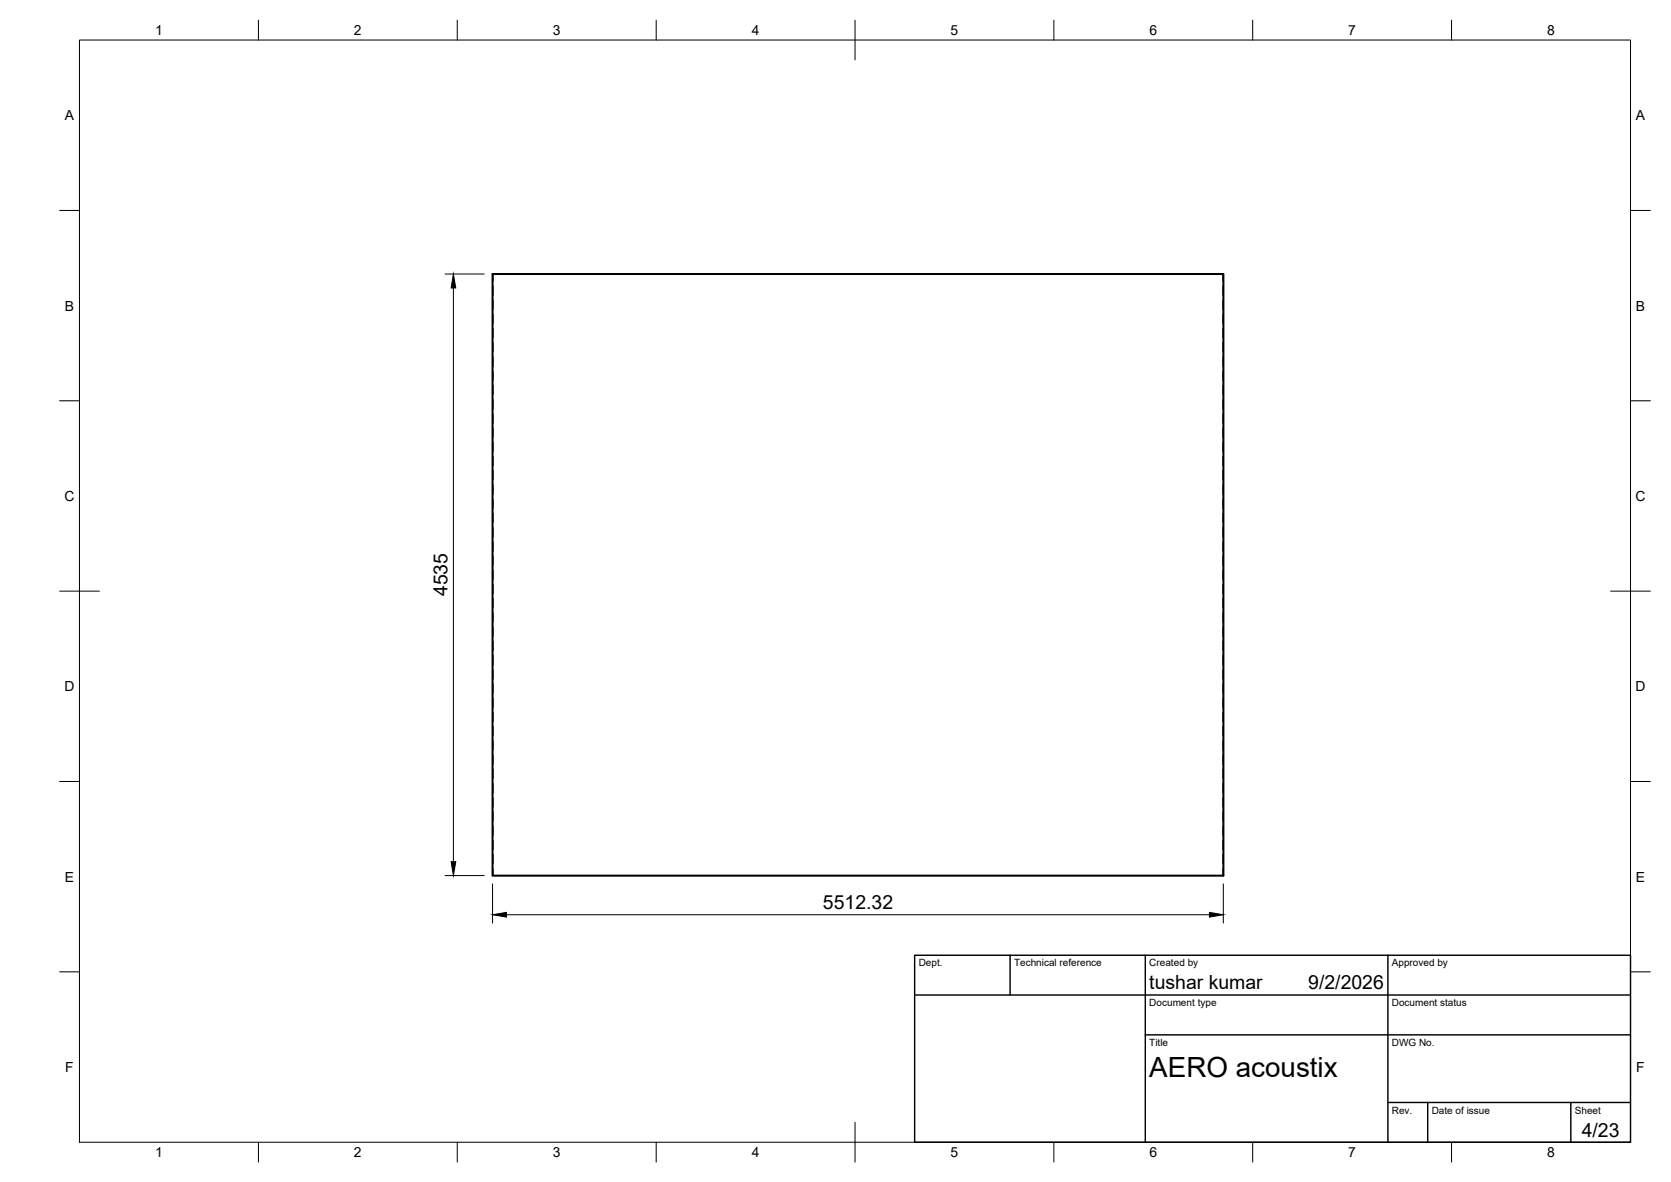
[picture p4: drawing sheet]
<svg xmlns="http://www.w3.org/2000/svg" width="420mm" height="297mm" viewBox="0 0 420 297" stroke-linecap="round" stroke-linejoin="round" font-family="sans-serif">
<!-- layer: Hidden -->
<g fill="none" stroke="#000" stroke-width=".25">
<path d="M123.9 68.9v1.7M123.9 71.8v2.4M123.9 75.4v2.4M123.9 79v2.4M307.5 68.9v1.7M307.5 71.8v2.4M307.5 75.4v2.4M307.5 79v2.4M123.9 82.5v2.4M123.9 86.1v2.4M123.9 89.7v2.4M123.9 93.2v2.4"/>
<path d="M123.9 96.8v2.4M307.5 82.5v2.4M307.5 86.1v2.4M307.5 89.7v2.4M307.5 93.2v2.4M307.5 96.8v2.4M123.9 100.4v2.4M123.9 104v2.3M123.9 107.5v2.4M123.9 111.1v2.4M123.9 114.7v2.4M123.9 118.3v2.3"/>
<path d="M307.5 100.4v2.4M307.5 104v2.3M307.5 107.5v2.4M307.5 111.1v2.4M307.5 114.7v2.4M307.5 118.3v2.3M123.9 121.8v2.4M123.9 125.4v2.4M123.9 129v2.4M123.9 132.6v2.3M123.9 136.1v2.4M123.9 139.7v2.4"/>
<path d="M307.5 121.8v2.4M307.5 125.4v2.4M307.5 129v2.4M307.5 132.6v2.3M307.5 136.1v2.4M307.5 139.7v2.4M123.9 143.3v2.4M123.9 146.8v2.4M123.9 150.4v2.4M123.9 154v2.4M123.9 157.6v2.3M307.5 143.3v2.4"/>
<path d="M307.5 146.8v2.4M307.5 150.4v2.4M307.5 154v2.4M307.5 157.6v2.3M123.9 161.1v2.4M123.9 164.7v2.4M123.9 168.3v2.4M123.9 171.8v2.4M123.9 175.4v2.4M123.9 179v2.4M307.5 161.1v2.4M307.5 164.7v2.4"/>
<path d="M307.5 168.3v2.4M307.5 171.8v2.4M307.5 175.4v2.4M307.5 179v2.4M123.9 182.6v2.3M123.9 186.1v2.4M123.9 189.7v2.4M123.9 193.3v2.4M123.9 196.9v2.3M307.5 182.6v2.3M307.5 186.1v2.4M307.5 189.7v2.4"/>
<path d="M307.5 193.3v2.4M307.5 196.9v2.3M123.9 200.4v2.4M123.9 204v2.4M123.9 207.6v2.4M123.9 211.1v2.4M123.9 214.7v2.4M123.9 218.3v1.8M307.5 200.4v2.4M307.5 204v2.4M307.5 207.6v2.4M307.5 211.1v2.4"/>
<path d="M307.5 214.7v2.4M307.5 218.3v1.8"/>
</g>
<!-- layer: Visible -->
<path d="M123.8 68.9h183.8v151.2h-183.8z" fill="none" stroke="#000" stroke-width=".51"/>
<!-- layer: BORDER -->
<g fill="none" stroke="#000" stroke-width=".25">
<path d="M20 10.1h390v276.9h-390zM65 5.1v5M115 5.1v5M165 5.1v5M215 5.1v10M265 5.1v5M315 5.1v5M365 5.1v5M15 52.9h5M410 52.9h5M15 100.7h5M410 100.7h5"/>
<path d="M15 148.6h10M405 148.6h10M15 196.4h5M410 196.4h5M15 244.2h5M410 244.2h5M65 287v5M115 287v5M165 287v5M215 282.1v9.9M265 287v5M315 287v5"/>
<path d="M365 287v5"/>
</g>
<!-- layer: TITLEBLOCK -->
<path d="M230 240.1h180v46.9h-180zM230 250h180M254 240.1v9.9M288 240.1v46.9M349 240.1v46.9M288 260.1h122M349 277.1h61M359 277.1v9.9M395 277.1v9.9" fill="none" stroke="#000" stroke-width=".36"/>
<!-- layer: FD_Dimensions -->
<path d="M111.9 68.9h9.9M114 72.4v144.1M111.9 220h9.9M123.8 222.1v9.9M127.4 229.9h176.7M307.6 222.1v9.9" fill="none" stroke="#000" stroke-width=".25"/>
<path d="M114 68.9l.6 3.5h-1.2zM113.4 216.5h1.2l-.6 3.5zM123.8 229.9l3.6-.6v1.2zM304.1 229.3l3.5 .6-3.5 .6z" fill="#000" stroke="#000" stroke-width=".25"/>
<text font-size="7" x="289" y="270.6">AERO acoustix</text>
<g font-size="4.9">
<text x="112.5" y="149.8" transform="rotate(-90 112.5 149.8)">4535</text>
<text x="206.9" y="228.4">5512.32</text>
<text x="289" y="248.5">tushar kumar</text>
<text x="329" y="248.5">9/2/2026</text>
<text x="397.7" y="285.7">4/23</text>
</g>
<g font-size="3.5">
<text x="39" y="8.8">1</text>
<text x="89" y="8.8">2</text>
<text x="139" y="8.8">3</text>
<text x="189" y="8.8">4</text>
<text x="239" y="8.8">5</text>
<text x="289" y="8.8">6</text>
<text x="339" y="8.8">7</text>
<text x="389" y="8.8">8</text>
<text x="16.3" y="30.2">A</text>
<text x="411.3" y="30.2">A</text>
<text x="16.3" y="78">B</text>
<text x="411.3" y="78">B</text>
<text x="16.2" y="125.9">C</text>
<text x="411.2" y="125.9">C</text>
<text x="16.2" y="173.7">D</text>
<text x="411.2" y="173.7">D</text>
<text x="16.3" y="221.6">E</text>
<text x="411.3" y="221.6">E</text>
<text x="16.4" y="269.4">F</text>
<text x="411.4" y="269.4">F</text>
<text x="39" y="290.8">1</text>
<text x="89" y="290.8">2</text>
<text x="139" y="290.8">3</text>
<text x="189" y="290.8">4</text>
<text x="239" y="290.8">5</text>
<text x="289" y="290.8">6</text>
<text x="339" y="290.8">7</text>
<text x="389" y="290.8">8</text>
</g>
<g font-size="2.5">
<text x="231" y="242.9">Dept.</text>
<text x="255" y="242.9">Technical reference</text>
<text x="289" y="242.9">Created by</text>
<text x="350" y="242.9">Approved by</text>
<text x="289" y="252.8">Document type</text>
<text x="350" y="252.8">Document status</text>
<text x="289" y="262.9">Title</text>
<text x="350" y="262.9">DWG No.</text>
<text x="350" y="279.9">Rev.</text>
<text x="360" y="279.9">Date of issue</text>
<text x="396" y="279.9">Sheet</text>
</g>
</svg>
